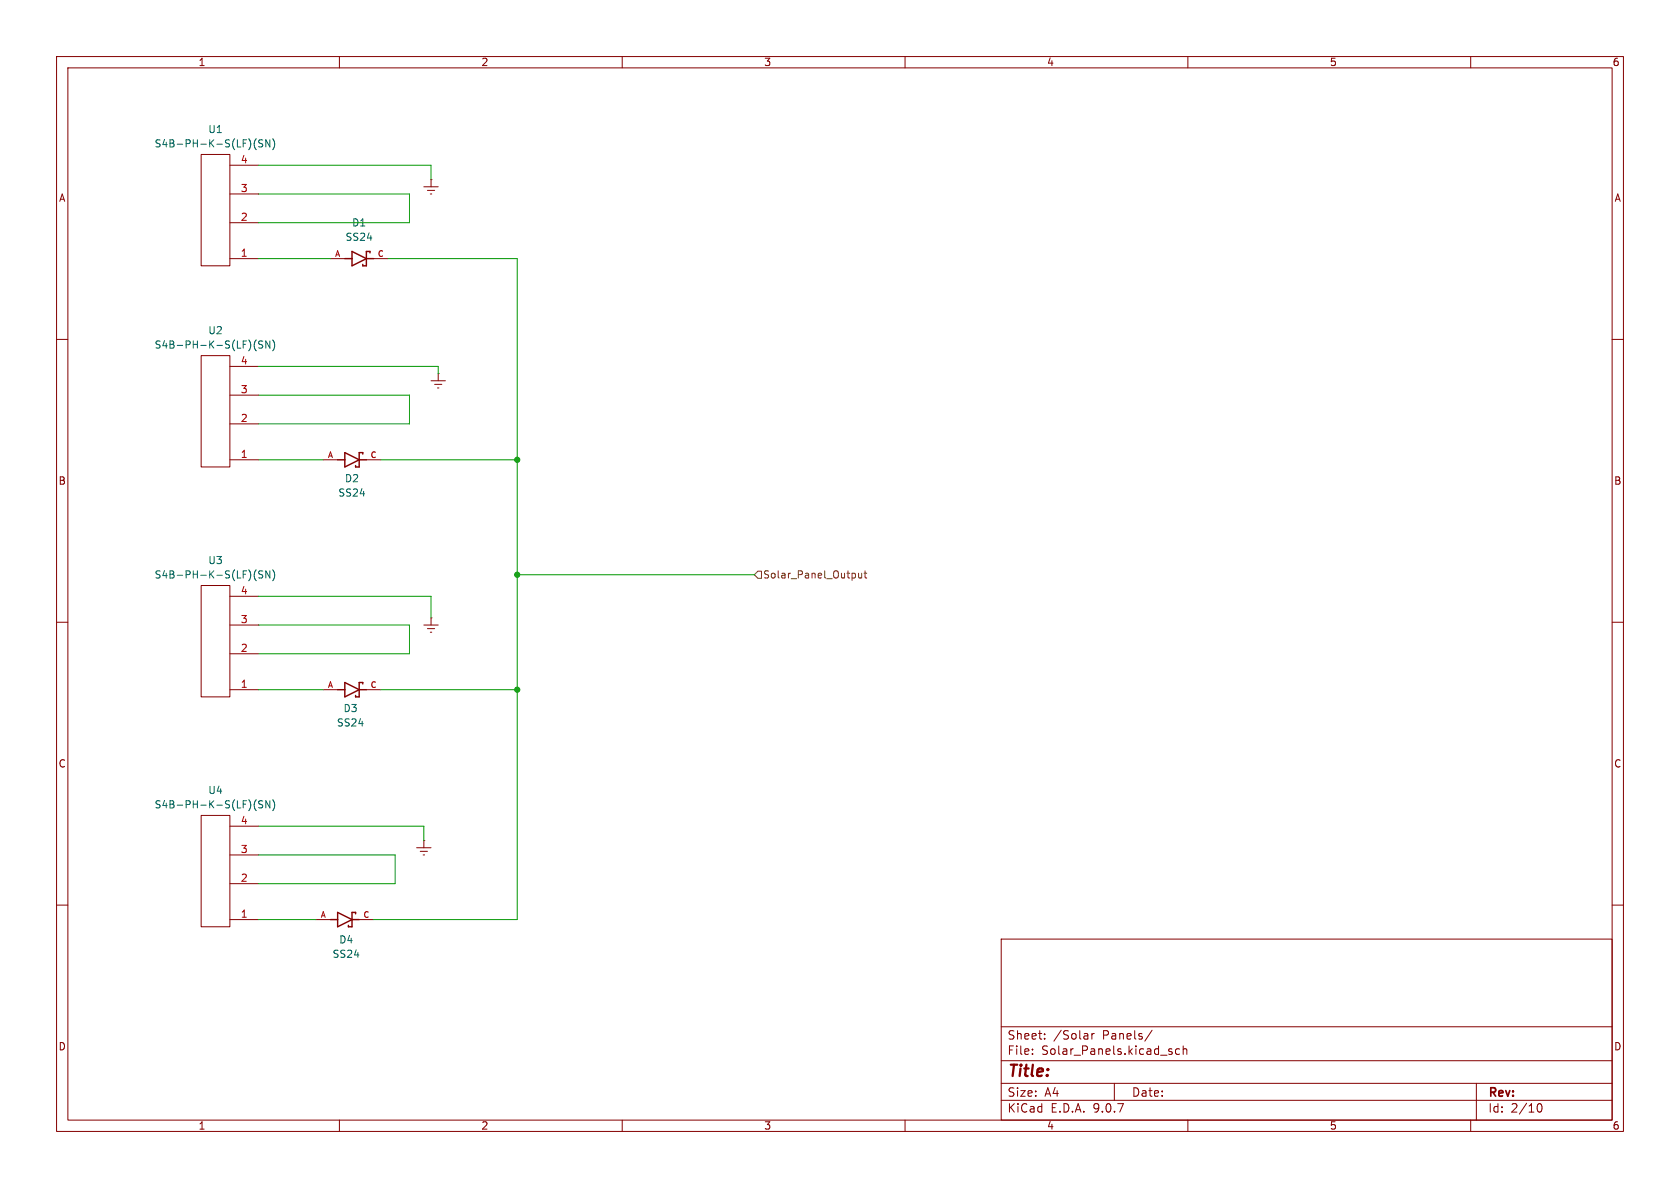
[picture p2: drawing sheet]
(kicad_sch
 (version 20250114)
 (generator "eeschema")
 (generator_version "9.0")
 (paper "A4")
 (lib_symbols
  (symbol "EPS_2:S4B-PH-K-S(LF)(SN)" (exclude_from_sim no) (in_bom yes) (on_board yes)
   (property "Reference" "U" (at 0 0 0) (effects (font (size 1.27 1.27))))
   (property "Value" "" (at 0 0 0) (effects (font (size 1.27 1.27))))
   (property "Footprint" "" (at 0 0 0) (effects (font (size 1.27 1.27)) (hide yes)))
   (property "Datasheet" "" (at 0 0 0) (effects (font (size 1.27 1.27)) (hide yes)))
   (property "Description" "" (at 0 0 0) (effects (font (size 1.27 1.27)) (hide yes)))
   (symbol "S4B-PH-K-S(LF)(SN)_0_1"
    (rectangle (start -2.54 -1.27) (end 2.54 -20.955) (stroke (width 0) (type default)) (fill (type none))))
   (symbol "S4B-PH-K-S(LF)(SN)_1_1"
    (pin passive line (at -7.62 -2.54 0) (length 5.08) (name "" (effects (font (size 1.27 1.27)))) (number "1" (effects (font (size 1.27 1.27)))))
    (pin passive line (at -7.62 -8.89 0) (length 5.08) (name "" (effects (font (size 1.27 1.27)))) (number "2" (effects (font (size 1.27 1.27)))))
    (pin passive line (at -7.62 -13.97 0) (length 5.08) (name "" (effects (font (size 1.27 1.27)))) (number "3" (effects (font (size 1.27 1.27)))))
    (pin passive line (at -7.62 -19.05 0) (length 5.08) (name "" (effects (font (size 1.27 1.27)))) (number "4" (effects (font (size 1.27 1.27))))))
   (embedded_fonts no))
  (symbol "EPS_2:SS24"
   (pin_names
    (offset 1.016)) (exclude_from_sim no) (in_bom yes) (on_board yes)
   (property "Reference" "D" (at -5.08 2.54 0) (effects (font (size 1.27 1.27)) (justify left bottom)))
   (property "Value" "SS24" (at -5.08 -3.81 0) (effects (font (size 1.27 1.27)) (justify left bottom)))
   (property "Footprint" "SS24:DIOM5336X265N" (at 0 0 0) (effects (font (size 1.27 1.27)) (justify bottom) (hide yes)))
   (property "Datasheet" "" (at 0 0 0) (effects (font (size 1.27 1.27)) (hide yes)))
   (property "Description" "" (at 0 0 0) (effects (font (size 1.27 1.27)) (hide yes)))
   (property "MF" "ON Semiconductor" (at 0 0 0) (effects (font (size 1.27 1.27)) (justify bottom) (hide yes)))
   (property "MAXIMUM_PACKAGE_HEIGHT" "2.65 mm" (at 0 0 0) (effects (font (size 1.27 1.27)) (justify bottom) (hide yes)))
   (property "Package" "DO-214AA ON Semiconductor" (at 0 0 0) (effects (font (size 1.27 1.27)) (justify bottom) (hide yes)))
   (property "Price" "None" (at 0 0 0) (effects (font (size 1.27 1.27)) (justify bottom) (hide yes)))
   (property "Check_prices" "https://www.snapeda.com/parts/SS24/Onsemi/view-part/?ref=eda" (at 0 0 0) (effects (font (size 1.27 1.27)) (justify bottom) (hide yes)))
   (property "STANDARD" "IPC 7351B" (at 0 0 0) (effects (font (size 1.27 1.27)) (justify bottom) (hide yes)))
   (property "PARTREV" "1.1.2" (at 0 0 0) (effects (font (size 1.27 1.27)) (justify bottom) (hide yes)))
   (property "SnapEDA_Link" "https://www.snapeda.com/parts/SS24/Onsemi/view-part/?ref=snap" (at 0 0 0) (effects (font (size 1.27 1.27)) (justify bottom) (hide yes)))
   (property "MP" "SS24" (at 0 0 0) (effects (font (size 1.27 1.27)) (justify bottom) (hide yes)))
   (property "Description_1" "Diode Schottky 40V 2A Surface Mount DO-214AA (SMB)" (at 0 0 0) (effects (font (size 1.27 1.27)) (justify bottom) (hide yes)))
   (property "Availability" "In Stock" (at 0 0 0) (effects (font (size 1.27 1.27)) (justify bottom) (hide yes)))
   (property "MANUFACTURER" "ON Semiconductor" (at 0 0 0) (effects (font (size 1.27 1.27)) (justify bottom) (hide yes)))
   (symbol "SS24_0_0"
    (polyline (pts (xy -2.54 0) (xy -1.27 0)) (stroke (width 0.254) (type default)) (fill (type none)))
    (polyline (pts (xy -1.27 1.27) (xy -1.27 0)) (stroke (width 0.254) (type default)) (fill (type none)))
    (polyline (pts (xy -1.27 0) (xy -1.27 -1.27)) (stroke (width 0.254) (type default)) (fill (type none)))
    (polyline (pts (xy -1.27 -1.27) (xy 1.27 0)) (stroke (width 0.254) (type default)) (fill (type none)))
    (polyline (pts (xy 0.635 -1.016) (xy 0.635 -1.27)) (stroke (width 0.254) (type default)) (fill (type none)))
    (polyline (pts (xy 1.27 1.27) (xy 1.27 0)) (stroke (width 0.254) (type default)) (fill (type none)))
    (polyline (pts (xy 1.27 0) (xy -1.27 1.27)) (stroke (width 0.254) (type default)) (fill (type none)))
    (polyline (pts (xy 1.27 0) (xy 1.27 -1.27)) (stroke (width 0.254) (type default)) (fill (type none)))
    (polyline (pts (xy 1.27 -1.27) (xy 0.635 -1.27)) (stroke (width 0.254) (type default)) (fill (type none)))
    (polyline (pts (xy 1.905 1.27) (xy 1.27 1.27)) (stroke (width 0.254) (type default)) (fill (type none)))
    (polyline (pts (xy 1.905 1.27) (xy 1.905 1.016)) (stroke (width 0.254) (type default)) (fill (type none)))
    (polyline (pts (xy 2.54 0) (xy 1.27 0)) (stroke (width 0.254) (type default)) (fill (type none)))
    (pin passive line (at -5.08 0 0) (length 2.54) (name "~" (effects (font (size 1.016 1.016)))) (number "A" (effects (font (size 1.016 1.016)))))
    (pin passive line (at 5.08 0 180) (length 2.54) (name "~" (effects (font (size 1.016 1.016)))) (number "C" (effects (font (size 1.016 1.016))))))
   (embedded_fonts no))
  (symbol "power:Earth"
   (power)
   (pin_numbers (hide yes))
   (pin_names
    (offset 0) (hide yes)) (exclude_from_sim no) (in_bom yes) (on_board yes)
   (property "Reference" "#PWR" (at 0 -6.35 0) (effects (font (size 1.27 1.27)) (hide yes)))
   (property "Value" "Earth" (at 0 -3.81 0) (effects (font (size 1.27 1.27))))
   (property "Footprint" "" (at 0 0 0) (effects (font (size 1.27 1.27)) (hide yes)))
   (property "Datasheet" "~" (at 0 0 0) (effects (font (size 1.27 1.27)) (hide yes)))
   (property "Description" "Power symbol creates a global label with name \"Earth\"" (at 0 0 0) (effects (font (size 1.27 1.27)) (hide yes)))
   (symbol "Earth_0_1"
    (polyline (pts (xy -0.635 -1.905) (xy 0.635 -1.905)) (stroke (width 0) (type default)) (fill (type none)))
    (polyline (pts (xy -0.127 -2.54) (xy 0.127 -2.54)) (stroke (width 0) (type default)) (fill (type none)))
    (polyline (pts (xy 0 -1.27) (xy 0 0)) (stroke (width 0) (type default)) (fill (type none)))
    (polyline (pts (xy 1.27 -1.27) (xy -1.27 -1.27)) (stroke (width 0) (type default)) (fill (type none))))
   (symbol "Earth_1_1"
    (pin power_in line (at 0 0 270) (length 0) (name "~" (effects (font (size 1.27 1.27)))) (number "1" (effects (font (size 1.27 1.27))))))
   (embedded_fonts no)))
 (junction
  (at 91.44 81.28)
  (diameter 0)
  (color 0 0 0 0))
 (junction
  (at 91.44 121.92)
  (diameter 0)
  (color 0 0 0 0))
 (junction
  (at 91.44 101.6)
  (diameter 0)
  (color 0 0 0 0))
 (wire
  (pts (xy 68.58 45.72) (xy 91.44 45.72))
  (stroke (width 0) (type default)))
 (wire
  (pts (xy 77.47 64.77) (xy 77.47 66.04))
  (stroke (width 0) (type default)))
 (wire
  (pts (xy 72.39 34.29) (xy 72.39 39.37))
  (stroke (width 0) (type default)))
 (wire
  (pts (xy 91.44 101.6) (xy 133.35 101.6))
  (stroke (width 0) (type default)))
 (wire
  (pts (xy 69.85 156.21) (xy 69.85 151.13))
  (stroke (width 0) (type default)))
 (wire
  (pts (xy 45.72 121.92) (xy 57.15 121.92))
  (stroke (width 0) (type default)))
 (wire
  (pts (xy 76.2 29.21) (xy 76.2 31.75))
  (stroke (width 0) (type default)))
 (wire
  (pts (xy 67.31 121.92) (xy 91.44 121.92))
  (stroke (width 0) (type default)))
 (wire
  (pts (xy 91.44 81.28) (xy 91.44 101.6))
  (stroke (width 0) (type default)))
 (wire
  (pts (xy 45.72 69.85) (xy 72.39 69.85))
  (stroke (width 0) (type default)))
 (wire
  (pts (xy 45.72 110.49) (xy 72.39 110.49))
  (stroke (width 0) (type default)))
 (wire
  (pts (xy 66.04 162.56) (xy 91.44 162.56))
  (stroke (width 0) (type default)))
 (wire
  (pts (xy 45.72 81.28) (xy 57.15 81.28))
  (stroke (width 0) (type default)))
 (wire
  (pts (xy 45.72 74.93) (xy 72.39 74.93))
  (stroke (width 0) (type default)))
 (wire
  (pts (xy 45.72 34.29) (xy 72.39 34.29))
  (stroke (width 0) (type default)))
 (wire
  (pts (xy 76.2 109.22) (xy 76.2 105.41))
  (stroke (width 0) (type default)))
 (wire
  (pts (xy 45.72 105.41) (xy 76.2 105.41))
  (stroke (width 0) (type default)))
 (wire
  (pts (xy 67.31 81.28) (xy 91.44 81.28))
  (stroke (width 0) (type default)))
 (wire
  (pts (xy 91.44 121.92) (xy 91.44 162.56))
  (stroke (width 0) (type default)))
 (wire
  (pts (xy 45.72 29.21) (xy 76.2 29.21))
  (stroke (width 0) (type default)))
 (wire
  (pts (xy 72.39 69.85) (xy 72.39 74.93))
  (stroke (width 0) (type default)))
 (wire
  (pts (xy 91.44 45.72) (xy 91.44 81.28))
  (stroke (width 0) (type default)))
 (wire
  (pts (xy 91.44 101.6) (xy 91.44 121.92))
  (stroke (width 0) (type default)))
 (wire
  (pts (xy 45.72 115.57) (xy 72.39 115.57))
  (stroke (width 0) (type default)))
 (wire
  (pts (xy 72.39 110.49) (xy 72.39 115.57))
  (stroke (width 0) (type default)))
 (wire
  (pts (xy 45.72 156.21) (xy 69.85 156.21))
  (stroke (width 0) (type default)))
 (wire
  (pts (xy 45.72 151.13) (xy 69.85 151.13))
  (stroke (width 0) (type default)))
 (wire
  (pts (xy 72.39 39.37) (xy 45.72 39.37))
  (stroke (width 0) (type default)))
 (wire
  (pts (xy 45.72 64.77) (xy 77.47 64.77))
  (stroke (width 0) (type default)))
 (wire
  (pts (xy 74.93 148.59) (xy 74.93 146.05))
  (stroke (width 0) (type default)))
 (wire
  (pts (xy 45.72 146.05) (xy 74.93 146.05))
  (stroke (width 0) (type default)))
 (wire
  (pts (xy 45.72 162.56) (xy 55.88 162.56))
  (stroke (width 0) (type default)))
 (wire
  (pts (xy 45.72 45.72) (xy 58.42 45.72))
  (stroke (width 0) (type default)))
 (hierarchical_label "Solar_Panel_Output"
  (shape input)
  (at 133.35 101.6 0)
  (effects (font (size 1.27 1.27)) (justify left)))
 (symbol
  (lib_id "power:Earth")
  (at 76.2 31.75 0)
  (unit 1)
  (exclude_from_sim no)
  (in_bom yes)
  (on_board yes)
  (dnp no)
  (fields_autoplaced yes)
  (property "Reference" "#PWR01" (at 76.2 38.1 0) (effects (font (size 1.27 1.27)) (hide yes)))
  (property "Value" "Earth" (at 76.2 36.83 0) (effects (font (size 1.27 1.27)) (hide yes)))
  (property "Footprint" "" (at 76.2 31.75 0) (effects (font (size 1.27 1.27)) (hide yes)))
  (property "Datasheet" "~" (at 76.2 31.75 0) (effects (font (size 1.27 1.27)) (hide yes)))
  (property "Description" "Power symbol creates a global label with name \"Earth\"" (at 76.2 31.75 0) (effects (font (size 1.27 1.27)) (hide yes)))
  (pin "1"))
 (symbol
  (lib_id "EPS_2:S4B-PH-K-S(LF)(SN)")
  (at 38.1 48.26 180)
  (unit 1)
  (exclude_from_sim no)
  (in_bom yes)
  (on_board yes)
  (dnp no)
  (fields_autoplaced yes)
  (property "Reference" "U1" (at 38.1 22.86 0) (effects (font (size 1.27 1.27))))
  (property "Value" "S4B-PH-K-S(LF)(SN)" (at 38.1 25.4 0) (effects (font (size 1.27 1.27))))
  (property "Footprint" "EPS:S4BPHKSLFSN" (at 38.1 48.26 0) (effects (font (size 1.27 1.27)) (hide yes)))
  (property "Datasheet" "" (at 38.1 48.26 0) (effects (font (size 1.27 1.27)) (hide yes)))
  (property "Description" "" (at 38.1 48.26 0) (effects (font (size 1.27 1.27)) (hide yes)))
  (pin "4")
  (pin "2")
  (pin "3")
  (pin "1"))
 (symbol
  (lib_id "EPS_2:SS24")
  (at 60.96 162.56 0)
  (unit 1)
  (exclude_from_sim no)
  (in_bom yes)
  (on_board yes)
  (dnp no)
  (property "Reference" "D4" (at 61.214 166.116 0) (effects (font (size 1.27 1.27))))
  (property "Value" "SS24" (at 61.214 168.656 0) (effects (font (size 1.27 1.27))))
  (property "Footprint" "EPS:DIOM5336X265N" (at 60.96 162.56 0) (effects (font (size 1.27 1.27)) (justify bottom) (hide yes)))
  (property "Datasheet" "" (at 60.96 162.56 0) (effects (font (size 1.27 1.27)) (hide yes)))
  (property "Description" "" (at 60.96 162.56 0) (effects (font (size 1.27 1.27)) (hide yes)))
  (property "MF" "ON Semiconductor" (at 60.96 162.56 0) (effects (font (size 1.27 1.27)) (justify bottom) (hide yes)))
  (property "MAXIMUM_PACKAGE_HEIGHT" "2.65 mm" (at 60.96 162.56 0) (effects (font (size 1.27 1.27)) (justify bottom) (hide yes)))
  (property "Package" "DO-214AA ON Semiconductor" (at 60.96 162.56 0) (effects (font (size 1.27 1.27)) (justify bottom) (hide yes)))
  (property "Price" "None" (at 60.96 162.56 0) (effects (font (size 1.27 1.27)) (justify bottom) (hide yes)))
  (property "Check_prices" "https://www.snapeda.com/parts/SS24/Onsemi/view-part/?ref=eda" (at 60.96 162.56 0) (effects (font (size 1.27 1.27)) (justify bottom) (hide yes)))
  (property "STANDARD" "IPC 7351B" (at 60.96 162.56 0) (effects (font (size 1.27 1.27)) (justify bottom) (hide yes)))
  (property "PARTREV" "1.1.2" (at 60.96 162.56 0) (effects (font (size 1.27 1.27)) (justify bottom) (hide yes)))
  (property "SnapEDA_Link" "https://www.snapeda.com/parts/SS24/Onsemi/view-part/?ref=snap" (at 60.96 162.56 0) (effects (font (size 1.27 1.27)) (justify bottom) (hide yes)))
  (property "MP" "SS24" (at 60.96 162.56 0) (effects (font (size 1.27 1.27)) (justify bottom) (hide yes)))
  (property "Description_1" "Diode Schottky 40V 2A Surface Mount DO-214AA (SMB)" (at 60.96 162.56 0) (effects (font (size 1.27 1.27)) (justify bottom) (hide yes)))
  (property "Availability" "In Stock" (at 60.96 162.56 0) (effects (font (size 1.27 1.27)) (justify bottom) (hide yes)))
  (property "MANUFACTURER" "ON Semiconductor" (at 60.96 162.56 0) (effects (font (size 1.27 1.27)) (justify bottom) (hide yes)))
  (pin "C")
  (pin "A"))
 (symbol
  (lib_id "power:Earth")
  (at 74.93 148.59 0)
  (unit 1)
  (exclude_from_sim no)
  (in_bom yes)
  (on_board yes)
  (dnp no)
  (fields_autoplaced yes)
  (property "Reference" "#PWR04" (at 74.93 154.94 0) (effects (font (size 1.27 1.27)) (hide yes)))
  (property "Value" "Earth" (at 74.93 153.67 0) (effects (font (size 1.27 1.27)) (hide yes)))
  (property "Footprint" "" (at 74.93 148.59 0) (effects (font (size 1.27 1.27)) (hide yes)))
  (property "Datasheet" "~" (at 74.93 148.59 0) (effects (font (size 1.27 1.27)) (hide yes)))
  (property "Description" "Power symbol creates a global label with name \"Earth\"" (at 74.93 148.59 0) (effects (font (size 1.27 1.27)) (hide yes)))
  (pin "1"))
 (symbol
  (lib_id "EPS_2:SS24")
  (at 62.23 81.28 0)
  (unit 1)
  (exclude_from_sim no)
  (in_bom yes)
  (on_board yes)
  (dnp no)
  (property "Reference" "D2" (at 62.23 84.582 0) (effects (font (size 1.27 1.27))))
  (property "Value" "SS24" (at 62.23 87.122 0) (effects (font (size 1.27 1.27))))
  (property "Footprint" "EPS:DIOM5336X265N" (at 62.23 81.28 0) (effects (font (size 1.27 1.27)) (justify bottom) (hide yes)))
  (property "Datasheet" "" (at 62.23 81.28 0) (effects (font (size 1.27 1.27)) (hide yes)))
  (property "Description" "" (at 62.23 81.28 0) (effects (font (size 1.27 1.27)) (hide yes)))
  (property "MF" "ON Semiconductor" (at 62.23 81.28 0) (effects (font (size 1.27 1.27)) (justify bottom) (hide yes)))
  (property "MAXIMUM_PACKAGE_HEIGHT" "2.65 mm" (at 62.23 81.28 0) (effects (font (size 1.27 1.27)) (justify bottom) (hide yes)))
  (property "Package" "DO-214AA ON Semiconductor" (at 62.23 81.28 0) (effects (font (size 1.27 1.27)) (justify bottom) (hide yes)))
  (property "Price" "None" (at 62.23 81.28 0) (effects (font (size 1.27 1.27)) (justify bottom) (hide yes)))
  (property "Check_prices" "https://www.snapeda.com/parts/SS24/Onsemi/view-part/?ref=eda" (at 62.23 81.28 0) (effects (font (size 1.27 1.27)) (justify bottom) (hide yes)))
  (property "STANDARD" "IPC 7351B" (at 62.23 81.28 0) (effects (font (size 1.27 1.27)) (justify bottom) (hide yes)))
  (property "PARTREV" "1.1.2" (at 62.23 81.28 0) (effects (font (size 1.27 1.27)) (justify bottom) (hide yes)))
  (property "SnapEDA_Link" "https://www.snapeda.com/parts/SS24/Onsemi/view-part/?ref=snap" (at 62.23 81.28 0) (effects (font (size 1.27 1.27)) (justify bottom) (hide yes)))
  (property "MP" "SS24" (at 62.23 81.28 0) (effects (font (size 1.27 1.27)) (justify bottom) (hide yes)))
  (property "Description_1" "Diode Schottky 40V 2A Surface Mount DO-214AA (SMB)" (at 62.23 81.28 0) (effects (font (size 1.27 1.27)) (justify bottom) (hide yes)))
  (property "Availability" "In Stock" (at 62.23 81.28 0) (effects (font (size 1.27 1.27)) (justify bottom) (hide yes)))
  (property "MANUFACTURER" "ON Semiconductor" (at 62.23 81.28 0) (effects (font (size 1.27 1.27)) (justify bottom) (hide yes)))
  (pin "C")
  (pin "A"))
 (symbol
  (lib_id "EPS_2:S4B-PH-K-S(LF)(SN)")
  (at 38.1 83.82 180)
  (unit 1)
  (exclude_from_sim no)
  (in_bom yes)
  (on_board yes)
  (dnp no)
  (fields_autoplaced yes)
  (property "Reference" "U2" (at 38.1 58.42 0) (effects (font (size 1.27 1.27))))
  (property "Value" "S4B-PH-K-S(LF)(SN)" (at 38.1 60.96 0) (effects (font (size 1.27 1.27))))
  (property "Footprint" "EPS:S4BPHKSLFSN" (at 38.1 83.82 0) (effects (font (size 1.27 1.27)) (hide yes)))
  (property "Datasheet" "" (at 38.1 83.82 0) (effects (font (size 1.27 1.27)) (hide yes)))
  (property "Description" "" (at 38.1 83.82 0) (effects (font (size 1.27 1.27)) (hide yes)))
  (pin "4")
  (pin "2")
  (pin "3")
  (pin "1"))
 (symbol
  (lib_id "EPS_2:S4B-PH-K-S(LF)(SN)")
  (at 38.1 165.1 180)
  (unit 1)
  (exclude_from_sim no)
  (in_bom yes)
  (on_board yes)
  (dnp no)
  (fields_autoplaced yes)
  (property "Reference" "U4" (at 38.1 139.7 0) (effects (font (size 1.27 1.27))))
  (property "Value" "S4B-PH-K-S(LF)(SN)" (at 38.1 142.24 0) (effects (font (size 1.27 1.27))))
  (property "Footprint" "EPS:S4BPHKSLFSN" (at 38.1 165.1 0) (effects (font (size 1.27 1.27)) (hide yes)))
  (property "Datasheet" "" (at 38.1 165.1 0) (effects (font (size 1.27 1.27)) (hide yes)))
  (property "Description" "" (at 38.1 165.1 0) (effects (font (size 1.27 1.27)) (hide yes)))
  (pin "4")
  (pin "2")
  (pin "3")
  (pin "1"))
 (symbol
  (lib_id "EPS_2:SS24")
  (at 63.5 45.72 0)
  (unit 1)
  (exclude_from_sim no)
  (in_bom yes)
  (on_board yes)
  (dnp no)
  (fields_autoplaced yes)
  (property "Reference" "D1" (at 63.5 39.37 0) (effects (font (size 1.27 1.27))))
  (property "Value" "SS24" (at 63.5 41.91 0) (effects (font (size 1.27 1.27))))
  (property "Footprint" "EPS:DIOM5336X265N" (at 63.5 45.72 0) (effects (font (size 1.27 1.27)) (justify bottom) (hide yes)))
  (property "Datasheet" "" (at 63.5 45.72 0) (effects (font (size 1.27 1.27)) (hide yes)))
  (property "Description" "" (at 63.5 45.72 0) (effects (font (size 1.27 1.27)) (hide yes)))
  (property "MF" "ON Semiconductor" (at 63.5 45.72 0) (effects (font (size 1.27 1.27)) (justify bottom) (hide yes)))
  (property "MAXIMUM_PACKAGE_HEIGHT" "2.65 mm" (at 63.5 45.72 0) (effects (font (size 1.27 1.27)) (justify bottom) (hide yes)))
  (property "Package" "DO-214AA ON Semiconductor" (at 63.5 45.72 0) (effects (font (size 1.27 1.27)) (justify bottom) (hide yes)))
  (property "Price" "None" (at 63.5 45.72 0) (effects (font (size 1.27 1.27)) (justify bottom) (hide yes)))
  (property "Check_prices" "https://www.snapeda.com/parts/SS24/Onsemi/view-part/?ref=eda" (at 63.5 45.72 0) (effects (font (size 1.27 1.27)) (justify bottom) (hide yes)))
  (property "STANDARD" "IPC 7351B" (at 63.5 45.72 0) (effects (font (size 1.27 1.27)) (justify bottom) (hide yes)))
  (property "PARTREV" "1.1.2" (at 63.5 45.72 0) (effects (font (size 1.27 1.27)) (justify bottom) (hide yes)))
  (property "SnapEDA_Link" "https://www.snapeda.com/parts/SS24/Onsemi/view-part/?ref=snap" (at 63.5 45.72 0) (effects (font (size 1.27 1.27)) (justify bottom) (hide yes)))
  (property "MP" "SS24" (at 63.5 45.72 0) (effects (font (size 1.27 1.27)) (justify bottom) (hide yes)))
  (property "Description_1" "Diode Schottky 40V 2A Surface Mount DO-214AA (SMB)" (at 63.5 45.72 0) (effects (font (size 1.27 1.27)) (justify bottom) (hide yes)))
  (property "Availability" "In Stock" (at 63.5 45.72 0) (effects (font (size 1.27 1.27)) (justify bottom) (hide yes)))
  (property "MANUFACTURER" "ON Semiconductor" (at 63.5 45.72 0) (effects (font (size 1.27 1.27)) (justify bottom) (hide yes)))
  (pin "C")
  (pin "A"))
 (symbol
  (lib_id "power:Earth")
  (at 77.47 66.04 0)
  (unit 1)
  (exclude_from_sim no)
  (in_bom yes)
  (on_board yes)
  (dnp no)
  (fields_autoplaced yes)
  (property "Reference" "#PWR02" (at 77.47 72.39 0) (effects (font (size 1.27 1.27)) (hide yes)))
  (property "Value" "Earth" (at 77.47 71.12 0) (effects (font (size 1.27 1.27)) (hide yes)))
  (property "Footprint" "" (at 77.47 66.04 0) (effects (font (size 1.27 1.27)) (hide yes)))
  (property "Datasheet" "~" (at 77.47 66.04 0) (effects (font (size 1.27 1.27)) (hide yes)))
  (property "Description" "Power symbol creates a global label with name \"Earth\"" (at 77.47 66.04 0) (effects (font (size 1.27 1.27)) (hide yes)))
  (pin "1"))
 (symbol
  (lib_id "EPS_2:S4B-PH-K-S(LF)(SN)")
  (at 38.1 124.46 180)
  (unit 1)
  (exclude_from_sim no)
  (in_bom yes)
  (on_board yes)
  (dnp no)
  (fields_autoplaced yes)
  (property "Reference" "U3" (at 38.1 99.06 0) (effects (font (size 1.27 1.27))))
  (property "Value" "S4B-PH-K-S(LF)(SN)" (at 38.1 101.6 0) (effects (font (size 1.27 1.27))))
  (property "Footprint" "EPS:S4BPHKSLFSN" (at 38.1 124.46 0) (effects (font (size 1.27 1.27)) (hide yes)))
  (property "Datasheet" "" (at 38.1 124.46 0) (effects (font (size 1.27 1.27)) (hide yes)))
  (property "Description" "" (at 38.1 124.46 0) (effects (font (size 1.27 1.27)) (hide yes)))
  (pin "4")
  (pin "2")
  (pin "3")
  (pin "1"))
 (symbol
  (lib_id "power:Earth")
  (at 76.2 109.22 0)
  (unit 1)
  (exclude_from_sim no)
  (in_bom yes)
  (on_board yes)
  (dnp no)
  (fields_autoplaced yes)
  (property "Reference" "#PWR03" (at 76.2 115.57 0) (effects (font (size 1.27 1.27)) (hide yes)))
  (property "Value" "Earth" (at 76.2 114.3 0) (effects (font (size 1.27 1.27)) (hide yes)))
  (property "Footprint" "" (at 76.2 109.22 0) (effects (font (size 1.27 1.27)) (hide yes)))
  (property "Datasheet" "~" (at 76.2 109.22 0) (effects (font (size 1.27 1.27)) (hide yes)))
  (property "Description" "Power symbol creates a global label with name \"Earth\"" (at 76.2 109.22 0) (effects (font (size 1.27 1.27)) (hide yes)))
  (pin "1"))
 (symbol
  (lib_id "EPS_2:SS24")
  (at 62.23 121.92 0)
  (unit 1)
  (exclude_from_sim no)
  (in_bom yes)
  (on_board yes)
  (dnp no)
  (property "Reference" "D3" (at 61.976 125.222 0) (effects (font (size 1.27 1.27))))
  (property "Value" "SS24" (at 61.976 127.762 0) (effects (font (size 1.27 1.27))))
  (property "Footprint" "EPS:DIOM5336X265N" (at 62.23 121.92 0) (effects (font (size 1.27 1.27)) (justify bottom) (hide yes)))
  (property "Datasheet" "" (at 62.23 121.92 0) (effects (font (size 1.27 1.27)) (hide yes)))
  (property "Description" "" (at 62.23 121.92 0) (effects (font (size 1.27 1.27)) (hide yes)))
  (property "MF" "ON Semiconductor" (at 62.23 121.92 0) (effects (font (size 1.27 1.27)) (justify bottom) (hide yes)))
  (property "MAXIMUM_PACKAGE_HEIGHT" "2.65 mm" (at 62.23 121.92 0) (effects (font (size 1.27 1.27)) (justify bottom) (hide yes)))
  (property "Package" "DO-214AA ON Semiconductor" (at 62.23 121.92 0) (effects (font (size 1.27 1.27)) (justify bottom) (hide yes)))
  (property "Price" "None" (at 62.23 121.92 0) (effects (font (size 1.27 1.27)) (justify bottom) (hide yes)))
  (property "Check_prices" "https://www.snapeda.com/parts/SS24/Onsemi/view-part/?ref=eda" (at 62.23 121.92 0) (effects (font (size 1.27 1.27)) (justify bottom) (hide yes)))
  (property "STANDARD" "IPC 7351B" (at 62.23 121.92 0) (effects (font (size 1.27 1.27)) (justify bottom) (hide yes)))
  (property "PARTREV" "1.1.2" (at 62.23 121.92 0) (effects (font (size 1.27 1.27)) (justify bottom) (hide yes)))
  (property "SnapEDA_Link" "https://www.snapeda.com/parts/SS24/Onsemi/view-part/?ref=snap" (at 62.23 121.92 0) (effects (font (size 1.27 1.27)) (justify bottom) (hide yes)))
  (property "MP" "SS24" (at 62.23 121.92 0) (effects (font (size 1.27 1.27)) (justify bottom) (hide yes)))
  (property "Description_1" "Diode Schottky 40V 2A Surface Mount DO-214AA (SMB)" (at 62.23 121.92 0) (effects (font (size 1.27 1.27)) (justify bottom) (hide yes)))
  (property "Availability" "In Stock" (at 62.23 121.92 0) (effects (font (size 1.27 1.27)) (justify bottom) (hide yes)))
  (property "MANUFACTURER" "ON Semiconductor" (at 62.23 121.92 0) (effects (font (size 1.27 1.27)) (justify bottom) (hide yes)))
  (pin "C")
  (pin "A")))
